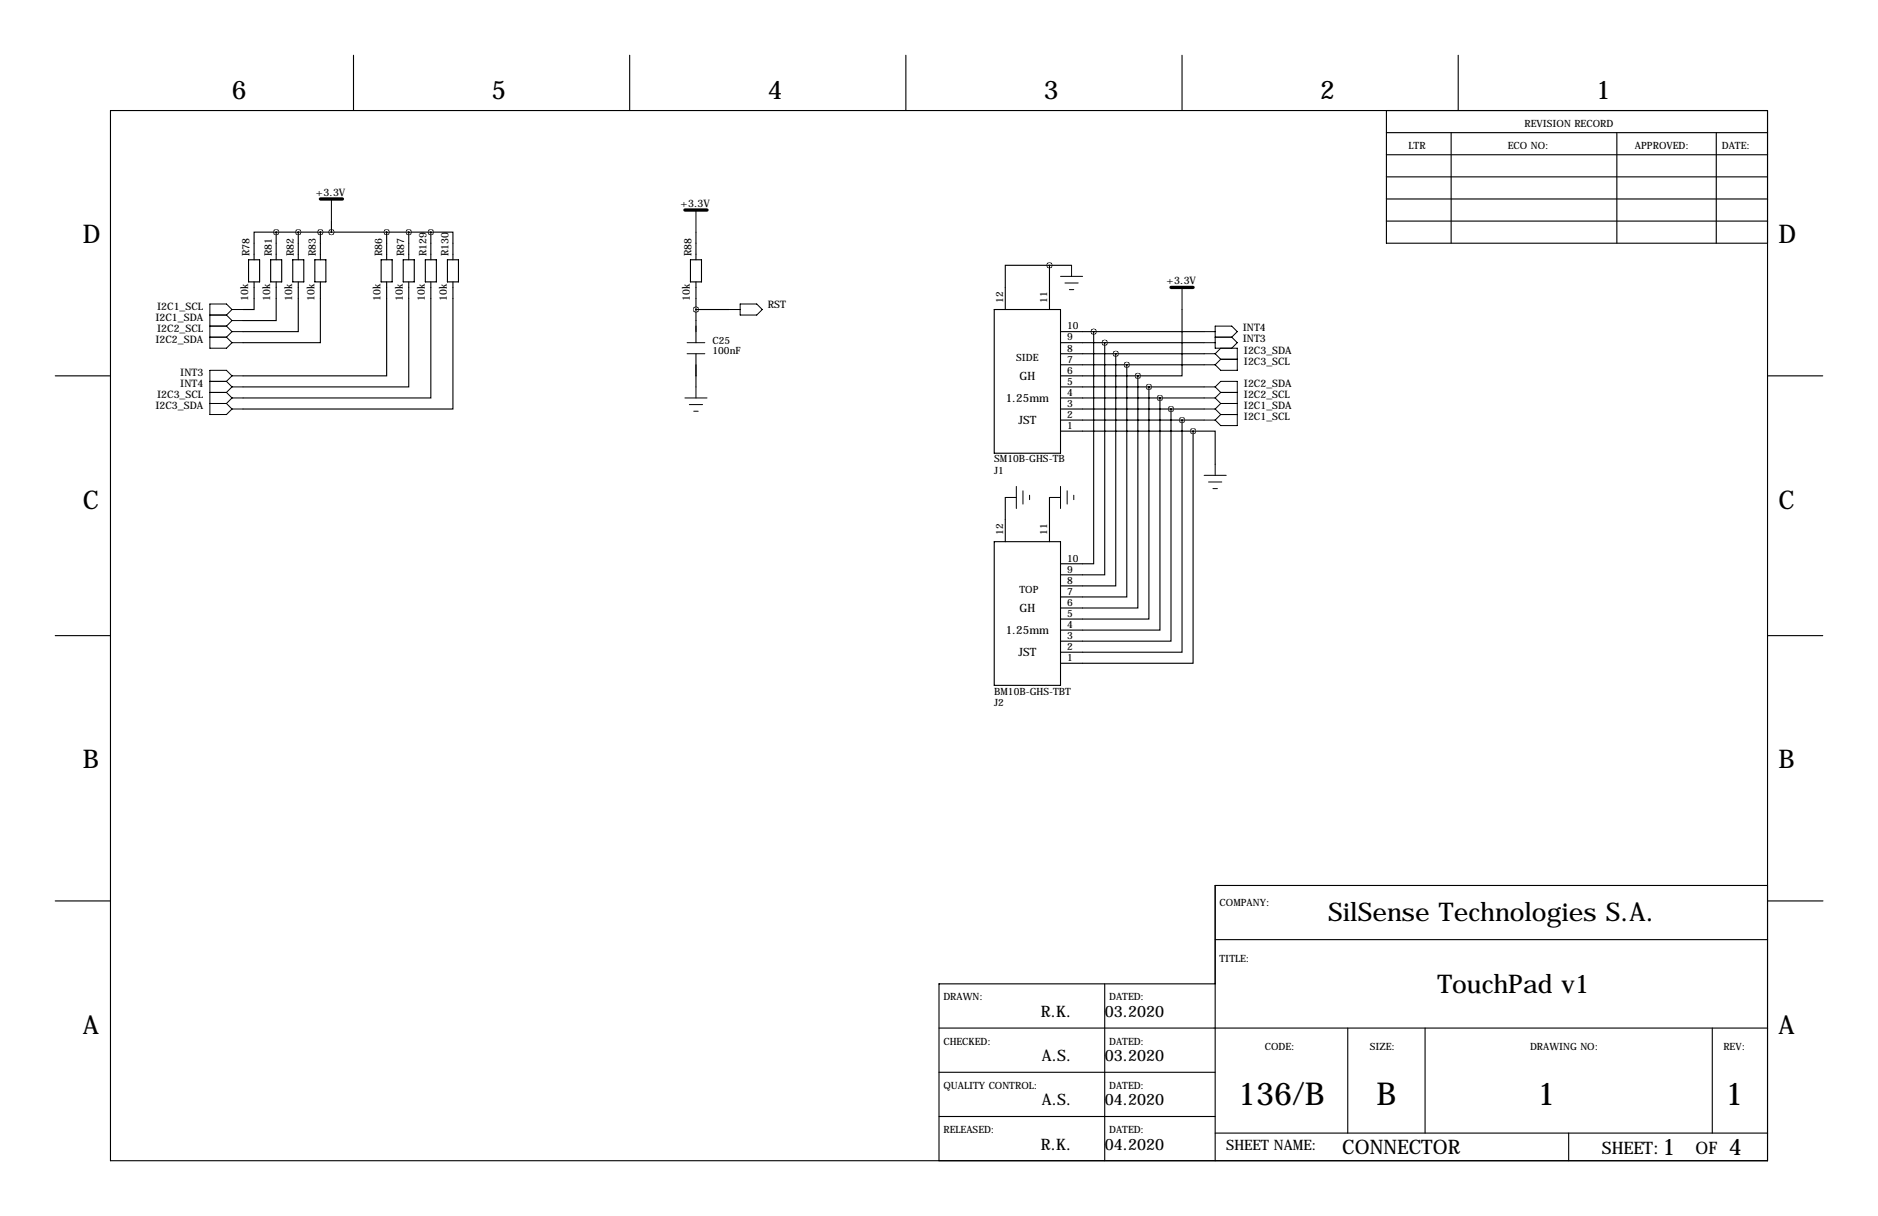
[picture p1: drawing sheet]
<svg xmlns="http://www.w3.org/2000/svg" width="432mm" height="279mm" viewBox="0 0 432 279" stroke-linecap="round" stroke-linejoin="round" font-family="sans-serif">
<g fill="none" stroke="#000" stroke-width=".25">
<path d="M81.3 12.7v12.7M144.8 12.7v12.7M208.3 12.7v12.7M271.8 12.7v12.7M335.3 12.7v12.7M25.4 25.4h381v241.3h-381zM318.8 30.5h87.6M318.8 35.6h87.6M318.8 25.4v30.5h87.6M333.7 30.5v25.4M371.8 30.5v25.4M394.6 30.5v25.4"/>
<path d="M57.1 59.7h2.6v5.1h-2.6zM62.2 59.7h2.6v5.1h-2.6zM63.5 53.3h-5.1v6.4M63.5 53.3v6.4M63.5 53.3h35.6M67.3 59.7h2.5v5.1h-2.5zM68.6 53.3v6.4M72.4 59.7h2.5v5.1h-2.5zM73.7 53.3v6.4M76.2 50.8v2.5M87.6 59.7h2.6v5.1h-2.6zM88.9 53.3v6.4"/>
<path d="M92.7 59.7h2.5v5.1h-2.5zM94 53.3v6.4M97.8 59.7h2.5v5.1h-2.5zM99.1 53.3h5v6.4M99.1 53.3v6.4M102.9 59.7h2.5v5.1h-2.5zM158.7 59.7h2.6v5.1h-2.6zM160 53.3v6.4M318.8 45.7h87.6M318.8 50.8h87.6M318.8 40.6h87.6M58.4 64.8v6.3h-2.5"/>
<path d="M63.5 64.8v8.9h-7.6M68.6 64.8v11.4h-12.7M73.7 64.8v13.9h-17.8M88.9 64.8v21.6h-33M94 64.8v24.1h-38.1M99.1 64.8v26.6h-43.2M104.1 64.8v29.2h-48.2M160 64.8v13.9M160 71.1h7.6M228.6 71.1h15.2v33h-15.2zM241.3 61h-10.2v10.1M241.3 61v10.1"/>
<path d="M241.3 61h5.1M243.8 78.7h33.1M243.8 76.2h33.1M251.5 76.2v53.3h-7.7M254 78.7v53.4h-10.2M271.8 71.1v15.3h-10.2M12.7 86.4h12.7M160 81.3v7.6M243.8 86.4h17.8M243.8 99.1h30.5M243.8 96.5h33.1M243.8 94h33.1"/>
<path d="M243.8 91.4h33.1M243.8 88.9h33.1M243.8 83.8h33.1M243.8 81.3h33.1M256.5 81.3v53.3h-12.7M259.1 83.8v53.4h-15.3M261.6 86.4v53.3h-17.8M264.2 88.9v53.3h-20.4M266.7 91.4v53.4h-22.9M269.2 94v53.3h-25.4M271.8 96.5v53.4h-28M274.3 99.1v53.3h-30.5"/>
<path d="M274.3 99.1h5.1v7.6M406.4 86.4h12.7M231.1 114.3v10.2M241.3 114.3v10.2M228.6 124.5h15.2v33h-15.2zM12.7 146h12.7M406.4 146h12.7M12.7 207h12.7M279.4 215.9h127M406.4 203.5h-127v63.2M406.5 207h12.7M215.9 236.2h190.5"/>
<path d="M254 226.1v40.6M279.4 226.1h-63.5v40.6M309.9 236.2v24.1M327.7 236.2v24.1M393.7 236.2v24.1M215.9 246.4h63.5M215.9 256.5h63.5M279.4 260.3h127M360.7 260.3v6.4"/>
</g>
<g fill="none" stroke="#000" stroke-width=".23">
<path d="M76.2 45.7v5.1M160 48.3v5M48.3 72.4h3.8M48.3 74.9h3.8M48.3 77.5h3.8M52.1 72.4l1.2 1.3M52.1 74.9l1.2 1.3M52.1 77.5l1.2 1.2M53.3 78.7h2.6M53.3 71.1h2.6M53.3 71.1l-1.2 1.3M53.3 71.1l-1.2-1.3h-3.8v10.2h3.8l1.2-1.3"/>
<path d="M53.3 73.7h2.6M53.3 73.7l-1.2 1.2M53.3 76.2h2.6M53.3 76.2l-1.2 1.3M158 78.7h4.1M167.6 71.1h2.6M170.2 69.8h3.8l1.3 1.3-1.3 1.3h-3.8zM243.8 63.5h5.1M244.9 65h3M245.9 66.5h1M246.4 61v2.5M271.8 66v5.1"/>
<path d="M276.9 78.7h2.5M276.9 76.2h2.5M279.4 77.5h3.8M283.2 77.5l1.3-1.3-1.3-1.3h-3.8v5.1h5.1v5.1h-3.8l-1.3-1.3M283.2 77.5l1.3 1.2-1.3 1.3M48.3 87.6h3.8M48.3 90.2h3.8M48.3 92.7h3.8M52.1 87.6l1.2 1.3M52.1 90.2l1.2 1.2M52.1 92.7l1.2 1.3M53.3 86.4l-1.2-1.3h-3.8v10.1h3.8l1.2-1.2"/>
<path d="M53.3 86.4h2.6M53.3 86.4l-1.2 1.2M53.3 88.9h2.6M53.3 88.9l-1.2 1.3M53.3 91.4h2.6M53.3 91.4l-1.2 1.3M53.3 94h2.6M157.5 91.4h5.1M158 81.3h4.1M158.5 93h3M159.5 94.5h1M160 88.9v2.5"/>
<path d="M276.9 81.3h2.5M276.9 88.9h2.5M276.9 91.4h2.5M276.9 94h2.5M276.9 96.5h2.5M276.9 83.8h2.5M279.4 88.9l1.3-1.3h3.8v10.2h-3.8l-1.3-1.3M279.4 94l1.3 1.2M279.4 91.4l1.3 1.3M279.4 88.9l1.3 1.3M279.4 81.3l1.3 1.2M280.7 90.2h3.8"/>
<path d="M280.7 92.7h3.8M280.7 95.2h3.8M280.7 95.2l-1.3 1.3M280.7 92.7l-1.3 1.3M280.7 90.2l-1.3 1.2M280.7 82.5l-1.3 1.3M280.7 80l-1.3 1.3M280.7 82.5h3.8M231.1 114.3h2.6M233.7 111.8v5M235.2 112.8v3M236.7 113.8v1"/>
<path d="M241.3 114.3h2.5M243.8 111.8v5M245.4 112.8v3M246.9 113.8v1M276.9 109.2h5M277.9 110.7h3M278.9 112.3h1M279.4 106.7v2.5"/>
</g>
<path d="M73.7 45.7h5M157.5 48.3h5.1M269.2 66h5.1" fill="none" stroke="#000" stroke-width=".76"/>
<path d="M73.6 53.3a.05 .05 0 0 0 .1 0 .05 .05 0 0 0-.1 0zM68.5 53.3a.05 .05 0 0 0 .1 0 .05 .05 0 0 0-.1 0zM160 71.1a.05 .05 0 0 0 .1 0 .05 .05 0 0 0-.1 0zM93.9 53.3a.05 .05 0 0 0 .1 0 .05 .05 0 0 0-.1 0zM99 53.3a.05 .05 0 0 0 .1 0 .05 .05 0 0 0-.1 0zM251.4 76.2a.05 .05 0 0 0 .1 0 .05 .05 0 0 0-.1 0zM261.6 86.4a.05 .05 0 0 0 .1 0 .05 .05 0 0 0-.1 0zM264.1 88.9a.05 .05 0 0 0 .1 0 .05 .05 0 0 0-.1 0zM269.2 94a.05 .05 0 0 0 .1 0 .05 .05 0 0 0-.1 0zM271.7 96.5a.05 .05 0 0 0 .1 0 .05 .05 0 0 0-.1 0zM274.3 99.1a.05 .05 0 0 0 .1 0 .05 .05 0 0 0-.1 0zM259 83.8a.05 .05 0 0 0 .1 0 .05 .05 0 0 0-.1 0zM256.5 81.3a.05 .05 0 0 0 .1 0 .05 .05 0 0 0-.1 0z" fill="#000" stroke="#000" stroke-width="1.3"/>
<g font-size="7.3">
<text x="284.7" y="254">136/B</text>
<text x="316.5" y="254">B</text>
<text x="353.5" y="254">1</text>
<text x="396.7" y="254">1</text>
</g>
<g font-size="5.9">
<text x="53.3" y="22.9">6</text>
<text x="113" y="22.9">5</text>
<text x="176.5" y="22.9">4</text>
<text x="240" y="22.9">3</text>
<text x="303.5" y="22.9">2</text>
<text x="367" y="22.9">1</text>
<text x="19" y="55.9">D</text>
<text x="408.9" y="55.9">D</text>
<text x="19" y="116.8">C</text>
<text x="408.9" y="116.8">C</text>
<text x="19" y="176.5">B</text>
<text x="408.9" y="176.5">B</text>
<text x="305.4" y="211.6">SilSense Technologies S.A.</text>
<text x="330.5" y="228.1">TouchPad v1</text>
<text x="19" y="237.5">A</text>
<text x="408.9" y="237.5">A</text>
</g>
<g font-size="5.3">
<text x="382.3" y="265.5">1</text>
<text x="397.5" y="265.5">4</text>
</g>
<text font-size="4.6" x="308.6" y="265.3">CONNECTOR</text>
<g font-size="4">
<text x="368.3" y="265">SHEET:</text>
<text x="389.9" y="265">OF</text>
</g>
<g font-size="3.6">
<text x="239.3" y="233.7">R.K.</text>
<text x="254" y="233.7">03.2020</text>
<text x="239.5" y="243.8">A.S.</text>
<text x="254" y="243.8">03.2020</text>
<text x="239.5" y="254">A.S.</text>
<text x="254" y="254">04.2020</text>
<text x="239.3" y="264.2">R.K.</text>
<text x="254" y="264.2">04.2020</text>
</g>
<text font-size="3.3" x="281.9" y="264.2">SHEET NAME:</text>
<g font-size="2.6">
<text x="234.4" y="87.3">GH</text>
<text x="231.2" y="92.4">1.25mm</text>
<text x="234.2" y="97.4">JST</text>
<text x="234.4" y="140.6">GH</text>
<text x="231.2" y="145.7">1.25mm</text>
<text x="234.2" y="150.8">JST</text>
</g>
<g font-size="2.4">
<text x="72.6" y="45">+3.3V</text>
<text x="156.5" y="47.5">+3.3V</text>
<text x="57.4" y="58.9" transform="rotate(-90 57.4 58.9)">R78</text>
<text x="62.5" y="58.9" transform="rotate(-90 62.5 58.9)">R81</text>
<text x="67.6" y="58.9" transform="rotate(-90 67.6 58.9)">R82</text>
<text x="72.6" y="58.9" transform="rotate(-90 72.6 58.9)">R83</text>
<text x="87.9" y="58.9" transform="rotate(-90 87.9 58.9)">R86</text>
<text x="93" y="58.9" transform="rotate(-90 93 58.9)">R87</text>
<text x="98" y="58.9" transform="rotate(-90 98 58.9)">R129</text>
<text x="103.1" y="58.9" transform="rotate(-90 103.1 58.9)">R130</text>
<text x="159" y="58.9" transform="rotate(-90 159 58.9)">R88</text>
<text x="268.2" y="65.3">+3.3V</text>
<text x="36.1" y="71.1">I2C1_SCL</text>
<text x="57" y="69.1" transform="rotate(-90 57 69.1)">10k</text>
<text x="62.1" y="69.1" transform="rotate(-90 62.1 69.1)">10k</text>
<text x="67.2" y="69.1" transform="rotate(-90 67.2 69.1)">10k</text>
<text x="72.3" y="69.1" transform="rotate(-90 72.3 69.1)">10k</text>
<text x="87.5" y="69.1" transform="rotate(-90 87.5 69.1)">10k</text>
<text x="92.6" y="69.1" transform="rotate(-90 92.6 69.1)">10k</text>
<text x="97.7" y="69.1" transform="rotate(-90 97.7 69.1)">10k</text>
<text x="102.8" y="69.1" transform="rotate(-90 102.8 69.1)">10k</text>
<text x="158.6" y="69.1" transform="rotate(-90 158.6 69.1)">10k</text>
<text x="176.5" y="70.9">RST</text>
<text x="35.7" y="73.7">I2C1_SDA</text>
<text x="36.1" y="76.2">I2C2_SCL</text>
<text x="285.7" y="75.9">INT4</text>
<text x="35.7" y="78.7">I2C2_SDA</text>
<text x="285.7" y="78.5">INT3</text>
<text x="286" y="83.8">I2C3_SCL</text>
<text x="286" y="81.3">I2C3_SDA</text>
<text x="41.4" y="86.4">INT3</text>
<text x="41.4" y="88.9">INT4</text>
<text x="286" y="88.9">I2C2_SDA</text>
<text x="35.7" y="94">I2C3_SDA</text>
<text x="36.1" y="91.4">I2C3_SCL</text>
<text x="286" y="94">I2C1_SDA</text>
<text x="286" y="91.4">I2C2_SCL</text>
<text x="286" y="96.5">I2C1_SCL</text>
</g>
<g font-size="2.3">
<text x="350.5" y="29.2">REVISION RECORD</text>
<text x="323.8" y="34.3">LTR</text>
<text x="346.7" y="34.3">ECO NO:</text>
<text x="375.9" y="34.3">APPROVED:</text>
<text x="395.9" y="34.3">DATE:</text>
<text x="230.6" y="69.6" transform="rotate(-90 230.6 69.6)">12</text>
<text x="240.8" y="69.6" transform="rotate(-90 240.8 69.6)">11</text>
<text x="245.4" y="75.7">10</text>
<text x="163.8" y="79">C25</text>
<text x="163.8" y="81.4">100nF</text>
<text x="233.6" y="82.9">SIDE</text>
<text x="245.4" y="83.3">7</text>
<text x="245.4" y="80.8">8</text>
<text x="245.4" y="78.2">9</text>
<text x="245.4" y="88.4">5</text>
<text x="245.4" y="85.9">6</text>
<text x="245.4" y="93.5">3</text>
<text x="245.4" y="90.9">4</text>
<text x="245.4" y="98.6">1</text>
<text x="245.4" y="96">2</text>
<text x="228.6" y="106.3">SM10B-GHS-TB</text>
<text x="228.6" y="108.8">J1</text>
<text x="230.6" y="122.9" transform="rotate(-90 230.6 122.9)">12</text>
<text x="240.8" y="122.9" transform="rotate(-90 240.8 122.9)">11</text>
<text x="245.4" y="131.6">9</text>
<text x="245.4" y="129">10</text>
<text x="234.4" y="136.2">TOP</text>
<text x="245.4" y="136.7">7</text>
<text x="245.4" y="134.1">8</text>
<text x="245.4" y="141.7">5</text>
<text x="245.4" y="139.2">6</text>
<text x="245.4" y="149.4">2</text>
<text x="245.4" y="146.8">3</text>
<text x="245.4" y="144.3">4</text>
<text x="245.4" y="151.9">1</text>
<text x="228.6" y="159.6">BM10B-GHS-TBT</text>
<text x="228.6" y="162.1">J2</text>
<text x="280.4" y="208.3">COMPANY:</text>
<text x="280.4" y="221">TITLE:</text>
<text x="216.9" y="229.9">DRAWN:</text>
<text x="255" y="229.9">DATED:</text>
<text x="216.9" y="240">CHECKED:</text>
<text x="255" y="240">DATED:</text>
<text x="290.8" y="241.3">CODE:</text>
<text x="315" y="241.3">SIZE:</text>
<text x="351.8" y="241.3">DRAWING NO:</text>
<text x="396.2" y="241.3">REV:</text>
<text x="216.9" y="250.2">QUALITY CONTROL:</text>
<text x="255" y="250.2">DATED:</text>
<text x="216.9" y="260.3">RELEASED:</text>
<text x="255" y="260.3">DATED:</text>
</g>
</svg>
